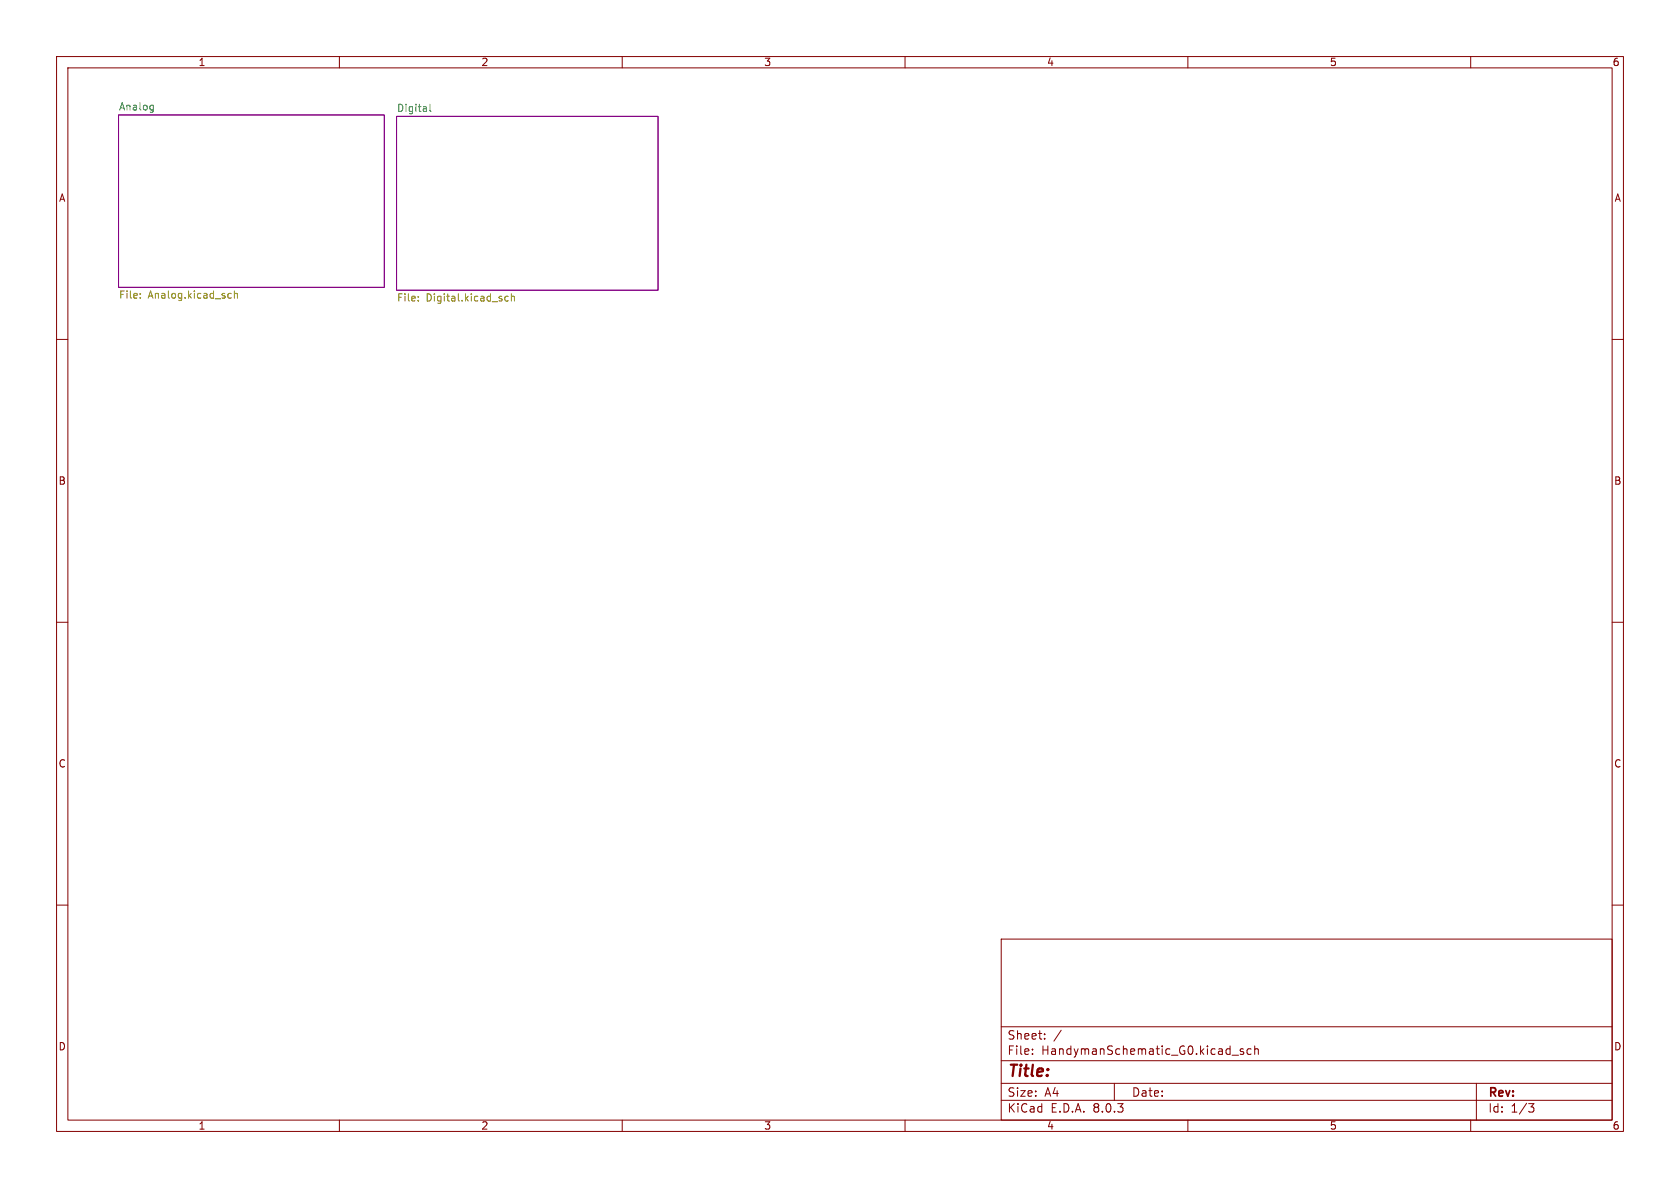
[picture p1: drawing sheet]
<svg xmlns="http://www.w3.org/2000/svg" width="297mm" height="210mm" viewBox="0 0 297 210" stroke-linecap="round" stroke-linejoin="round" font-family="sans-serif">
<g fill="none" stroke="#840000" stroke-width=".18">
<path d="M10 10h277v190h-277zM12 12h273v186h-273zM60 10v2M110 10v2M160 10v2M210 10v2M260 10v2M10 60h2M285 60h2M10 110h2M285 110h2M10 160h2"/>
<path d="M285 160h2M177 166h108v32h-108zM60 198v2M110 198v2M160 198v2M177 194.5h108M177 191.5h108M177 187.5h108M177 181.5h108M182.5 186.3v.1M182.5 185.5v.1M184.7 183.6v.1"/>
<path d="M184.7 182.8v.1M187.6 182.1l-1.3 2M197 191.5v3M210 198v2M217.8 186.5h1.2M219.8 185.5l-.3-.1-.3 .2 .1 .2 .5 .2v.3h-.6M221.2 185.5l-.5-.1-.2 .3v.4l.1 .2h.6M221.8 185.5l.2-.1 .4 .1 .1 .9M221.8 184.9v1.5M260 198v2M261 191.5v6.5M270.2 195.1h1l-.5 .6 .4 .1 .1 .5-.3 .3h-.4"/>
</g>
<path d="M21 20.3h46.9v30.5h-46.9zM70.1 20.6h46.2v30.7h-46.2z" fill="none" stroke="#840084" stroke-width=".18"/>
<path d="M26.7 18.6l.4 .1M27.1 18.6v1l-.2 .3M27.1 19.4h-.4M76 18.4v1.1l.2 .2" fill="none" stroke="#008484" stroke-width=".18"/>
<path d="M24.8 52.6v.1M24.8 51.9v.1M40.5 51.9h.4M40.9 52.6l-.4 .1M41.4 52l.2-.1h.3l.1 .8M41.4 51.4v1.3M74 53.1v.1M74 52.4v.1M89.9 52.4h-.4l-.2 .2 .1 .6h.5M90.4 52.5l.2-.1h.3v.8M90.4 51.9v1.3" fill="none" stroke="#848400" stroke-width=".18"/>
<text font-size="2.8" fill="#840000" x="178" y="190.9">Title:</text>
<g font-size="2.1" fill="#840000">
<text x="178" y="184">Sheet:</text>
<text x="178" y="186.7">File:</text>
<text x="184.1" y="186.7">HandymanSchematic_G0.kicad_sch</text>
<text x="178" y="196.9">KiCad</text>
<text x="178" y="194.1">Size:</text>
<text x="184.7" y="194.1">A4</text>
<text x="185.7" y="196.9">E.D.A.</text>
<text x="193.3" y="196.9">8.0.3</text>
<text x="200" y="194.1">Date:</text>
<text x="263" y="194.3">Rev:</text>
<text x="263" y="196.9">Id:</text>
<text x="267.1" y="196.9">1/3</text>
</g>
<g font-size="1.8" fill="#840000">
<text x="35" y="11.9">1</text>
<text x="85" y="11.9">2</text>
<text x="135" y="11.9">3</text>
<text x="185" y="11.9">4</text>
<text x="235" y="11.9">5</text>
<text x="285" y="11.9">6</text>
<text x="10.3" y="35.9">A</text>
<text x="285.3" y="35.9">A</text>
<text x="10.3" y="85.9">B</text>
<text x="285.3" y="85.9">B</text>
<text x="10.3" y="135.9">C</text>
<text x="285.3" y="135.9">C</text>
<text x="10.3" y="185.9">D</text>
<text x="285.3" y="185.9">D</text>
<text x="35" y="199.9">1</text>
<text x="85" y="199.9">2</text>
<text x="135" y="199.9">3</text>
<text x="185" y="199.9">4</text>
<text x="235" y="199.9">5</text>
<text x="285" y="199.9">6</text>
</g>
<g font-size="1.8" fill="#008484">
<text x="21" y="19.6">Analog</text>
<text x="70.1" y="19.9">Digital</text>
</g>
<g font-size="1.8" fill="#848400">
<text x="21" y="53.1">File:</text>
<text x="26.2" y="53.1">Analog.kicad_sch</text>
<text x="70.1" y="53.6">File:</text>
<text x="75.3" y="53.6">Digital.kicad_sch</text>
</g>
</svg>
